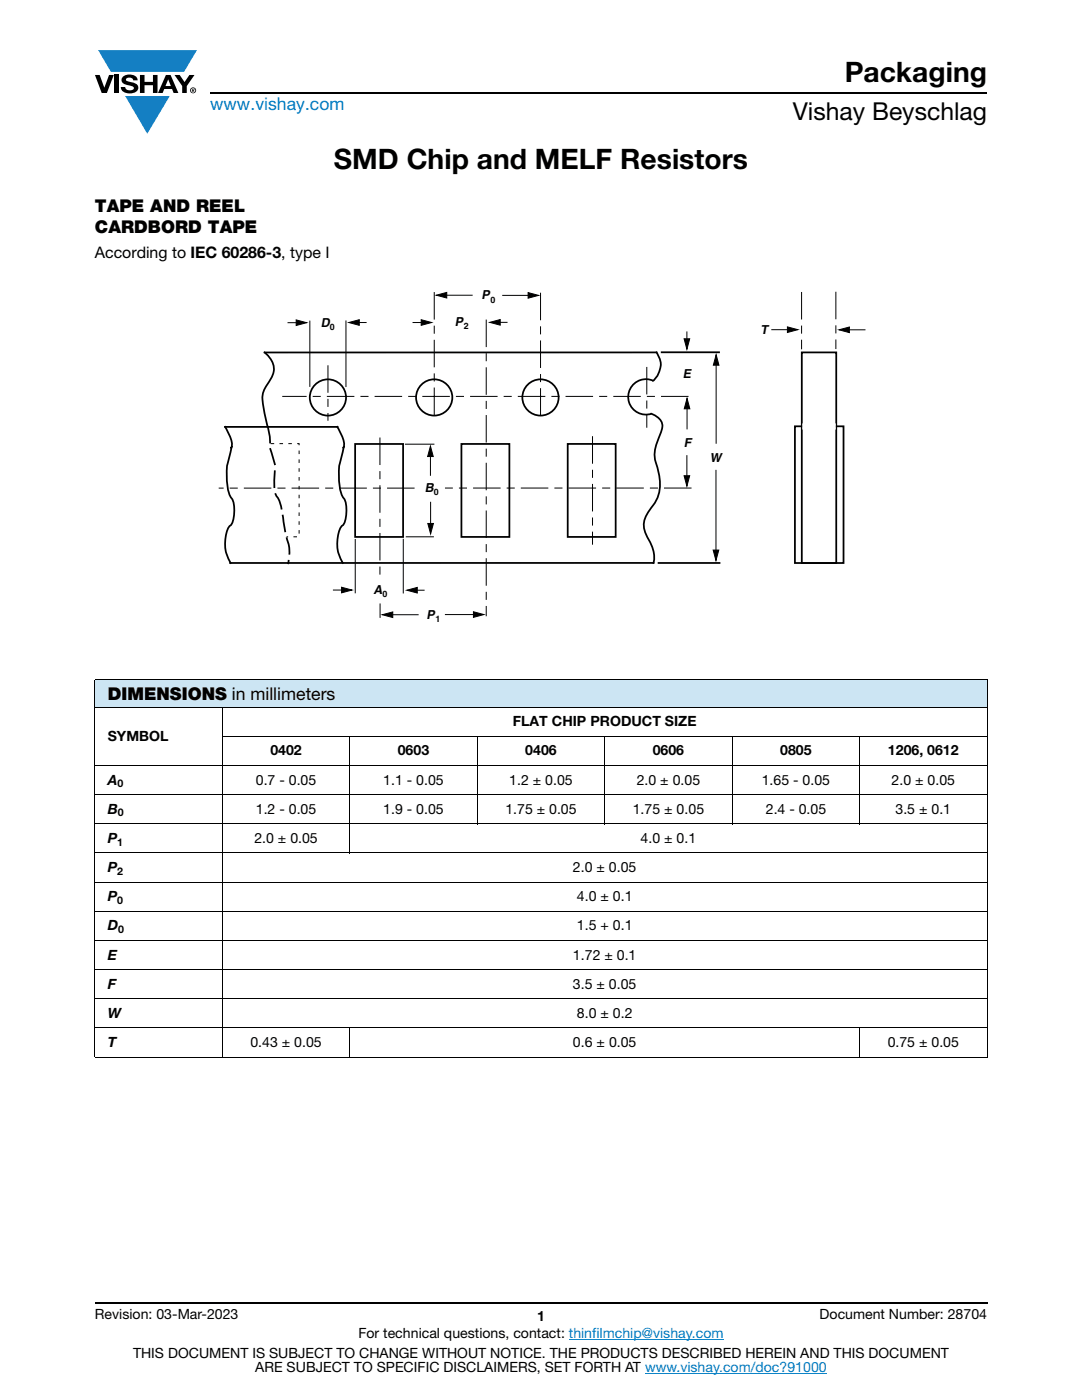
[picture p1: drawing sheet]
<svg xmlns="http://www.w3.org/2000/svg" width="216mm" height="279mm" viewBox="0 0 216 279" stroke-linecap="round" stroke-linejoin="round" font-family="sans-serif">
<g fill="#147fc3">
<path d="M19.6 10h19.7l-2.6 4.3h-1.1h-13.5z"/>
<path d="M25 19.2h8.9l-4.5 7.5z"/>
</g>
<g fill="#000">
<path d="M18.9 15h1l.9 2.5 1-2.5h.9l-1.4 3.6h-1zM22.9 15h.9v3.6h-.9zM24.6 15.3a2.1 2.1 0 0 1 2.8 .3l.1 .4h-.9a.79 .79 0 0 0-.7-.5 .79 .79 0 0 0-.8 .4l.3 .3 1 .2a1.08 1.08 0 0 1 1.2 1 1.08 1.08 0 0 1-1.1 1.2 1.73 1.73 0 0 1-2.4-1.2h.9a.96 .96 0 0 0 .8 .6 .96 .96 0 0 0 .9-.4 1.31 1.31 0 0 0-1.2-.6 1.03 1.03 0 0 1-1.1-.6 1.03 1.03 0 0 1 .2-1.1zM27.9 15h.9v1.3h1.7v-1.3h.9v3.6h-.9v-1.6h-1.7v1.6h-.9zM34.8 15h1.1l.9 1.4 1-1.4h1l-1.5 2.2v1.4h-.9v-1.4z"/>
<path d="M33.6 15.9l.5 1.3h-1.1zM33.1 15l-1.6 3.6h1l.3-.8h1.5l.3 .8h1l-1.6-3.6z"/>
<path d="M38.4 17.8h.2v.2h-.2zM38.3 17.7v.7h.1v-.3l.4 .3-.2-.3 .2-.2-.1-.2z"/>
<path d="M38.1 18a.46 .46 0 0 1 .9 0 .46 .46 0 0 1-.9 0zM37.9 18a.6 .6 0 0 0 1.2 0 .6 .6 0 0 0-1.2 0z"/>
</g>
<path d="M42 18.6h155M18.9 260h178.1" fill="none" stroke="#000" stroke-width=".36"/>
<path d="M113.5 267.3h30.9M128.7 274h36.3" fill="none" stroke="#007ec4" stroke-width=".2"/>
<path d="M18.9 135.6h178.1v5.5h-178.1z" fill="#cce5f3"/>
<g fill="none" stroke="#000" stroke-width=".2">
<path d="M87.1 58.9l2-.5v1.1zM87.9 58.9h6.4M100.2 58.9h6.2M105.4 58.4l2.1 .6-2.1 .5zM57.4 64.4h2.7M59.1 63.8l2.1 .6-2.1 .6zM61.8 64.1v13M69 64.1v13M69.6 64.4l2.1-.6v1.1zM70.4 64.4h2.8M82.3 64.4h2.8M84 63.8l2.1 .6-2.1 .5z"/>
<path d="M97.7 64.3l2.1-.5v1.1zM98.5 64.3h2.8M136.5 67.6h1.1l-.5 2.1zM137.1 66.1v3.6M137.1 79.5l.6 2.1h-1.2zM137.1 79.5v6.2M142.9 70.8v17.8M142.9 70.8l.6 2.1h-1.2zM80.9 88.6h5.7M85.9 89l.5 2.1h-1.1zM85.9 89.8v5.2M136.5 94.9h1.1l-.5 2.1z"/>
<path d="M137.1 90.8v6.2M142.9 93.8v18.1M66.4 117.8h2.8M68.2 117.2l2 .6-2 .5zM70.9 107.7v10.6M80.5 107.6v10.7M81.1 107.1h5.4M81.2 117.8l2.1-.6v1.1zM82 117.8h2.7M85.4 104.5h1.1l-.6 2.1zM85.9 100.1v5.4M142.3 109.8h1.1l-.5 2.1z"/>
<path d="M18.9 135.6h178.1M18.9 135.7v75.2M76.3 122.7l2.1-.6v1.1zM77.1 122.7h6.4M88.8 122.7h6.7M94.5 122.1l2.1 .5-2.1 .6zM197 135.7v75.2M18.9 141.1h178.1M18.9 152.8h178.1M18.9 158.6h178.1M44.3 146.9h152.7M44.4 141v70.1"/>
<path d="M69.8 146.9v23.4M95.2 146.9v17.6M120.7 146.9v17.6M146.1 146.9v17.6M171.5 146.9v17.6M18.9 164.4h178.1M18.9 170.2h178.1M18.9 176h178.1M18.9 181.9h178.1M18.9 187.7h178.1M18.9 193.5h178.1M18.9 199.3h178.1"/>
<path d="M18.9 205.1h178.1M18.9 211h178.1M69.8 205.1v6M171.5 205.1v6"/>
</g>
<path d="M53.4 85.2a11.2 11.2 0 0 1 .5 4.3l.6 1.9a5.8 5.8 0 0 1 .3 3.5l-.1 .9a4.9 4.9 0 0 0 1 3.9l.5 1.7 .8 5.3a9 9 0 0 1 .5 5.7" fill="none" stroke="#000" stroke-width=".35" stroke-dasharray="3.2 1.4"/>
<g fill="none" stroke="#000" stroke-width=".35">
<path d="M132 70.3h11.5M160 70.3h6.9v42.1h-6.9zM53.4 85.2v-.1a27 27 0 0 1-1-6.2 8.4 8.4 0 0 1 1.7-3.3 3.9 3.9 0 0 0-1.3-5.3h78.2a4.1 4.1 0 0 1-.7 5.7 3.6 3.6 0 0 0-5 3.1 3.6 3.6 0 0 0 4.8 3.5 2.61 2.61 0 0 1 1.7 3.9l-.6 1.5a6.2 6.2 0 0 0-.1 5.1 8.2 8.2 0 0 1-1.4 8.6 4.6 4.6 0 0 0-.2 6 5.8 5.8 0 0 1 .9 4.6l-84.5 .1M67.3 85.2l.4 .6a4.6 4.6 0 0 1 .8 4 14.4 14.4 0 0 0-.8 7.1 5.8 5.8 0 0 0 1.2 3 7.4 7.4 0 0 1-.3 4.6 4.3 4.3 0 0 0-1.3 3.6 7.7 7.7 0 0 0 1.1 4.2M67.4 85.2h-22.5l.4 .6a4.6 4.6 0 0 1 .8 4.1 14.4 14.4 0 0 0-.7 7 5.8 5.8 0 0 0 1.1 3 7.4 7.4 0 0 1-.2 4.7 4.3 4.3 0 0 0-1.4 3.5 7.7 7.7 0 0 0 1.1 4.3M70.9 88.6h9.5v18.6h-9.5zM92.1 88.6h9.5v18.6h-9.5zM113.3 88.6h9.6v18.6h-9.6zM158.6 85.1h9.7v27.3h-9.7zM131.4 112.4h12.2"/>
<circle cx="65.4" cy="79.3" r="3.6"/>
<circle cx="86.6" cy="79.3" r="3.6"/>
<circle cx="107.9" cy="79.3" r="3.6"/>
</g>
<path d="M86.6 58.4v25.3M107.9 58.5v25.5M65.4 73v10.9M97 63.9v59M129.1 73.3v12M137.3 79.1h-80.9M75.8 87.4v27.8M82.6 97.4h-38.9M118.2 87.2v21.4M137.9 97.4h-49M75.8 120.5v2.7" fill="none" stroke="#000" stroke-width=".2" stroke-dasharray="5.3 1.4 1.4 1.4"/>
<path d="M54 88.5h5.7v18.6h-2.5" fill="none" stroke="#000" stroke-width=".2" stroke-dasharray=".7 1.1" stroke-linecap="butt"/>
<g fill="#000">
<path d="M87.1 58.9l2-.5v1.1zM105.4 58.4l2.1 .6-2.1 .5zM59.1 63.8l2.1 .6-2.1 .6zM69.6 64.4l2.1-.6v1.1zM84 63.8l2.1 .6-2.1 .5zM97.7 64.3l2.1-.5v1.1zM136.5 67.6h1.1l-.5 2.1zM142.9 70.8l.6 2.1h-1.2zM85.9 89l.5 2.1h-1.1zM137.1 79.5l.6 2.1h-1.2zM136.5 94.9h1.1l-.5 2.1zM68.2 117.2l2 .6-2 .5z"/>
<path d="M81.2 117.8l2.1-.6v1.1zM85.4 104.5h1.1l-.6 2.1zM142.3 109.8h1.1l-.5 2.1zM76.3 122.7l2.1-.6v1.1zM94.5 122.1l2.1 .5-2.1 .6z"/>
</g>
<path d="M160.3 84.7h6.3v.8h-6.3z" fill="#fff"/>
<path d="M160.3 84.7h6.3v.8h-6.3z" fill="none" stroke="#fff" stroke-width=".35"/>
<path d="M153.9 65.8h4.3M157.1 65.2l2.1 .6-2.1 .6zM167.4 65.8l2.1-.5v1.1zM168.5 65.8h4.2" fill="none" stroke="#000" stroke-width=".2"/>
<path d="M157.1 65.2l2.1 .6-2.1 .6zM167.4 65.8l2.1-.5v1.1z" fill="#000"/>
<path d="M159.9 58.4v11.2M166.8 58.3v11.3" fill="none" stroke="#000" stroke-width=".2" stroke-dasharray="5.3 1.4 1.4 1.4"/>
<g font-size="5.6">
<text x="168.6" y="16.4">Packaging</text>
<text x="66.6" y="33.8">SMD Chip and MELF Resistors</text>
</g>
<text font-size="4.9" x="158.2" y="24">Vishay Beyschlag</text>
<text font-size="3.5" fill="#007ec4" x="42" y="21.9">www.vishay.com</text>
<g font-size="3.5">
<text x="18.9" y="42.2">TAPE AND REEL</text>
<text x="18.9" y="46.5">CARDBORD TAPE</text>
<text x="21.5" y="139.7">DIMENSIONS in millimeters</text>
</g>
<text font-size="3.2" x="18.9" y="51.5">According to IEC 60286-3, type I</text>
<g font-size="2.8">
<text x="21.5" y="147.8">SYMBOL</text>
<text x="102.3" y="144.9">FLAT CHIP PRODUCT SIZE</text>
<text x="54" y="150.8">0402</text>
<text x="79.4" y="150.8">0603</text>
<text x="104.8" y="150.8">0406</text>
<text x="130.2" y="150.8">0606</text>
<text x="155.7" y="150.8">0805</text>
<text x="177.2" y="150.8">1206, 0612</text>
<text x="21.5" y="156.6">A</text>
<text x="51.1" y="156.6">0.7 - 0.05</text>
<text x="76.5" y="156.6">1.1 - 0.05</text>
<text x="101.6" y="156.6">1.2 ± 0.05</text>
<text x="127" y="156.6">2.0 ± 0.05</text>
<text x="152" y="156.6">1.65 - 0.05</text>
<text x="177.9" y="156.6">2.0 ± 0.05</text>
<text x="21.5" y="162.4">B</text>
<text x="51.1" y="162.4">1.2 - 0.05</text>
<text x="76.5" y="162.4">1.9 - 0.05</text>
<text x="100.8" y="162.4">1.75 ± 0.05</text>
<text x="126.3" y="162.4">1.75 ± 0.05</text>
<text x="152.8" y="162.4">2.4 - 0.05</text>
<text x="178.7" y="162.4">3.5 ± 0.1</text>
<text x="21.5" y="168.2">P</text>
<text x="50.8" y="168.2">2.0 ± 0.05</text>
<text x="127.8" y="168.2">4.0 ± 0.1</text>
<text x="21.5" y="179.9">P</text>
<text x="21.5" y="174.1">P</text>
<text x="114.3" y="174.1">2.0 ± 0.05</text>
<text x="115.1" y="179.9">4.0 ± 0.1</text>
<text x="21.5" y="185.7">D</text>
<text x="115.1" y="185.7">1.5 + 0.1</text>
<text x="21.5" y="191.5">E</text>
<text x="114.3" y="191.5">1.72 ± 0.1</text>
<text x="21.5" y="197.3">F</text>
<text x="114.3" y="197.3">3.5 ± 0.05</text>
<text x="21.5" y="203.2">W</text>
<text x="115.1" y="203.2">8.0 ± 0.2</text>
<text x="21.5" y="209">T</text>
<text x="50" y="209">0.43 ± 0.05</text>
<text x="114.3" y="209">0.6 ± 0.05</text>
<text x="177.1" y="209">0.75 ± 0.05</text>
<text x="18.9" y="263.3">Revision: 03-Mar-2023</text>
<text x="107.2" y="263.6">1</text>
<text x="163.6" y="263.3">Document Number: 28704</text>
<text x="71.5" y="267.1">For technical questions, contact: thinfilmchip@vishay.com</text>
<text x="26.5" y="271">THIS DOCUMENT IS SUBJECT TO CHANGE WITHOUT NOTICE. THE PRODUCTS DESCRIBED HEREIN AND THIS DOCUMENT</text>
<text x="50.9" y="273.8">ARE SUBJECT TO SPECIFIC DISCLAIMERS, SET FORTH AT www.vishay.com/doc?91000</text>
</g>
<g font-size="2.5">
<text x="96" y="59.8">P</text>
<text x="64" y="65.2">D</text>
<text x="90.8" y="65.1">P</text>
<text x="151.8" y="66.6">T</text>
<text x="136.3" y="75.3">E</text>
<text x="136.5" y="89.2">F</text>
<text x="141.6" y="92.1">W</text>
<text x="84.8" y="98.2">B</text>
<text x="74.5" y="118.5">A</text>
<text x="85.1" y="123.5">P</text>
</g>
<g font-size="2.1">
<text x="23.4" y="157.1">0</text>
<text x="23.5" y="162.9">0</text>
<text x="23.4" y="168.7">1</text>
<text x="23.4" y="174.6">2</text>
<text x="23.4" y="180.4">0</text>
<text x="23.6" y="186.2">0</text>
</g>
<g font-size="1.8">
<text x="65.8" y="65.8">0</text>
<text x="92.6" y="65.7">2</text>
<text x="97.9" y="60.4">0</text>
<text x="86.6" y="98.8">0</text>
<text x="76.3" y="119.1">0</text>
<text x="86.9" y="124.1">1</text>
</g>
</svg>
